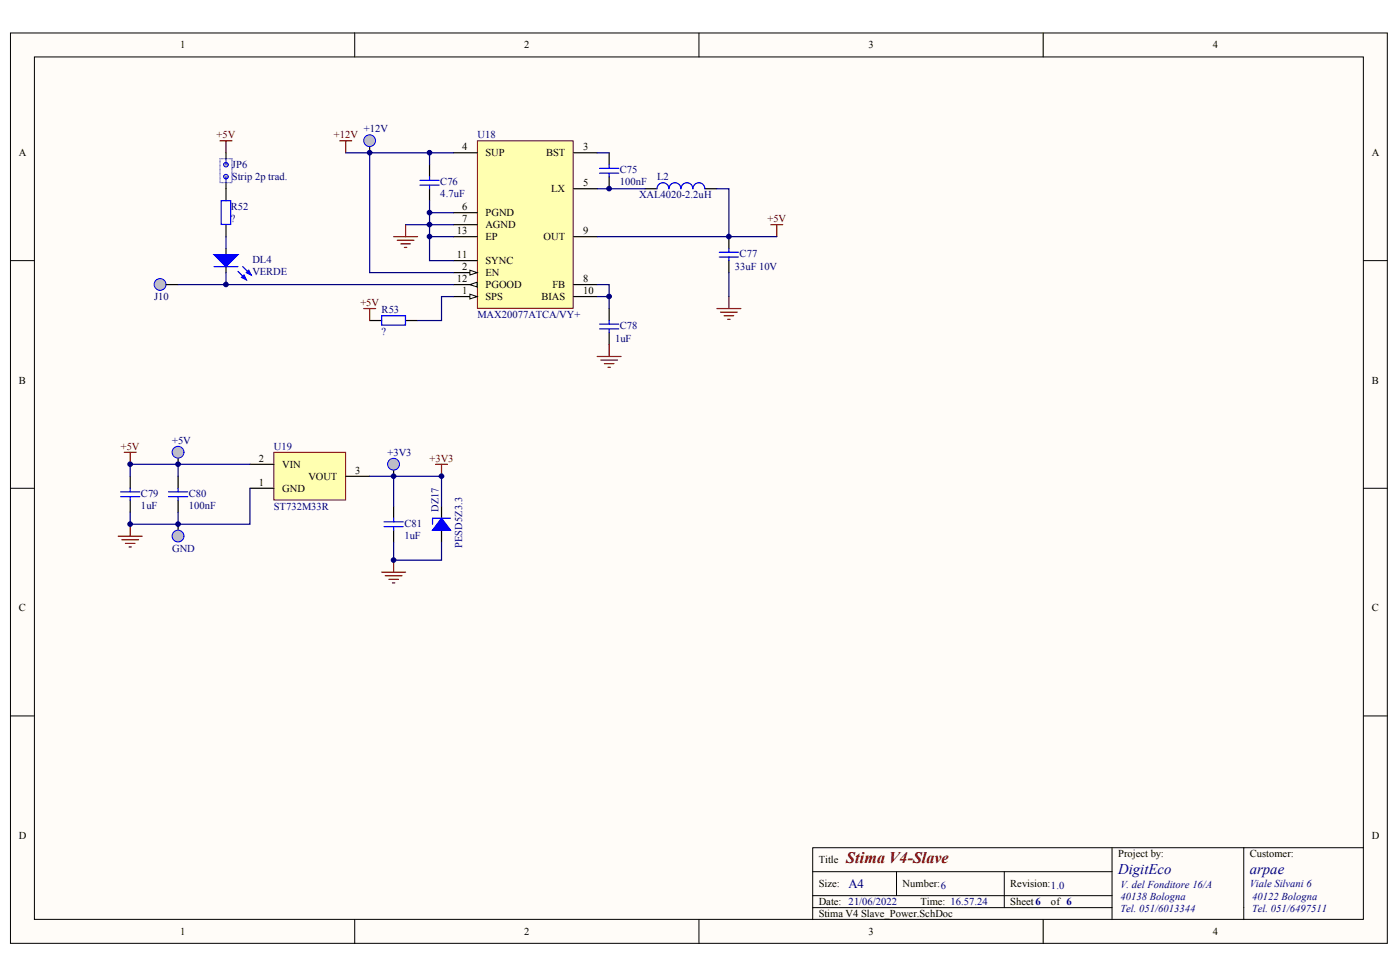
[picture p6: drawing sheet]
<svg xmlns="http://www.w3.org/2000/svg" width="288mm" height="201mm" viewBox="0 0 288 201" stroke-linecap="round" stroke-linejoin="round" font-family="sans-serif">
<g fill="#fffcf8" stroke="#000" stroke-width=".21">
<path d="M2.2 6.8h283.1v187.2h-283.1z"/>
<path d="M7.1 11.7h273.2v177.3h-273.2z"/>
</g>
<g fill="none" stroke="#000" stroke-width=".21">
<path d="M72.9 6.8v4.9M143.7 6.8v4.9M214.5 6.8v4.9M2.2 53.6h4.9M280.4 53.6h4.9M2.2 100.4h4.9M280.4 100.4h4.9M2.2 147.2h4.9M280.4 147.2h4.9M167.1 179.2h61.6M184.3 179.2v5M206.5 179.2v7.4"/>
<path d="M228.7 174.3v12.3M255.7 174.3h-88.6v14.8M280.4 174.3h-24.7v14.8M72.9 189.1v4.9M143.7 189.1v4.9M167.1 186.6h61.6v2.5M167.1 184.2h61.6M214.5 189.1v4.9"/>
</g>
<path d="M98.2 29h19.6v34.4h-19.6z" fill="#ffffb0" stroke="#800000" stroke-width=".21"/>
<path d="M93.2 31.4h4.9M93.2 53.6h4.9M93.2 56.1h4.9" fill="none" stroke="#000" stroke-width=".25"/>
<path d="M96.6 55.6l1.5 .5-1.5 .4z" fill="#fffcf8" stroke="#000" stroke-width=".21"/>
<path d="M93.2 58.5h4.9" fill="none" stroke="#000" stroke-width=".25"/>
<path d="M96.6 58.5l1.5-.5v1z" fill="#fffcf8" stroke="#000" stroke-width=".21"/>
<path d="M93.2 61h4.9" fill="none" stroke="#000" stroke-width=".25"/>
<path d="M96.6 60.5l1.5 .5-1.5 .5z" fill="#fffcf8" stroke="#000" stroke-width=".21"/>
<path d="M76 30.2v1.2M117.9 31.4h4.9M117.9 38.8h4.9M93.2 43.7h4.9M93.2 46.2h4.9M93.2 48.7h4.9M117.9 48.7h4.9M117.9 58.5h4.9M117.9 61h4.9" fill="none" stroke="#000" stroke-width=".25"/>
<circle cx="76" cy="28.9" r="1.21" fill="#c0c0c0" stroke="#00f" stroke-width=".21"/>
<g fill="none" stroke="#000" stroke-width=".25">
<path d="M46.5 38.8v2.5M88.3 33.9v2.4M88.3 38.8v2.5M125.3 31.4v2.5M125.3 36.3v2.5M132.6 38.8h2.5M144.9 38.8h2.5M46.5 46.2v2.5M46.5 51.1v1.3M46.5 54.8v1.3M149.9 48.7v2.4M149.9 53.6v2.5"/>
<path d="M125.3 63.4v2.5M125.3 68.4v2.4"/>
</g>
<g fill="none" stroke="#00f" stroke-width=".25">
<path d="M86.4 38.1h3.9M86.4 37.1h3.9M88.3 36.3v.8M88.3 38.1v.7M123.3 35.6h3.9M123.3 34.6h3.9M125.3 33.9v.7M125.3 35.6v.7M140 38.8a1.23 1.23 0 0 0-1.2-1.2 1.23 1.23 0 0 0-1.3 1.2 1.22 1.22 0 0 0-1.2-1.2 1.22 1.22 0 0 0-1.2 1.2M142.5 38.8a1.22 1.22 0 0 0-1.3-1.2 1.22 1.22 0 0 0-1.2 1.2M144.9 38.8a1.22 1.22 0 0 0-1.2-1.2 1.22 1.22 0 0 0-1.2 1.2M44 54.8h4.9"/>
<path d="M45.5 41.3h1.9v4.8h-1.9zM48.9 55.8l1.8 1.7M49.9 54.8l1.7 1.7M147.9 52.8h3.9M147.9 51.9h3.9M149.9 51.1v.8M149.9 52.8v.8M123.3 66.6h3.9M123.3 67.6h3.9M125.3 65.9v.7M125.3 67.6v.8"/>
</g>
<g fill="none" stroke="#800000" stroke-width=".25">
<path d="M80.9 48.7h5M81.7 49.4h3.4M82.4 50.1h2M83.2 50.9h.4M83.4 46.2v2.5M122.8 73.3h4.9M123.5 74h3.5M124.3 74.8h1.9M125 75.5h.5M125.3 70.8v2.5M147.4 63.4h4.9M148.1 64.2h3.5"/>
<path d="M148.9 64.9h2M149.6 65.7h.5M149.9 61v2.4"/>
</g>
<g fill="#00f" stroke="#00f" stroke-width=".25">
<path d="M44 52.4h4.9l-2.4 2.4z"/>
<path d="M50.2 56.5l.5 1-1-.5z"/>
<path d="M51.1 55.6l.5 .9-.9-.4z"/>
</g>
<path d="M56.3 93h14.8v9.8h-14.8z" fill="#ffffb0" stroke="#800000" stroke-width=".21"/>
<path d="M26.8 97.9v2.5M36.6 97.9v2.5M51.4 95.5h4.9M71.1 97.9h4.9M26.8 102.9v2.4M36.6 102.9v2.4M51.4 100.4h4.9M80.9 104.1v2.5M80.9 109v2.5M90.8 104.1v2.5M90.8 109v2.5" fill="none" stroke="#000" stroke-width=".25"/>
<path d="M90.8 106.6l1.8 2.4h-3.7z" fill="#00f" stroke="#00f" stroke-width=".25"/>
<g fill="none" stroke="#00f" stroke-width=".25">
<path d="M24.8 102.1h3.9M24.8 101.1h3.9M26.8 100.4v.7M26.8 102.1v.8M34.7 102.1h3.9M34.7 101.1h3.9M36.6 100.4v.7M36.6 102.1v.8M79 108.3h3.9M79 107.3h3.9M80.9 106.6v.7M80.9 108.3v.7"/>
<path d="M92.6 106.6h-3.7v1.2"/>
</g>
<path d="M24.3 110.2h4.9M25 111h3.5M25.8 111.7h2M26.5 112.5h.5M26.8 107.8v2.4M78.5 117.6h4.9M79.2 118.4h3.5M80 119.1h1.9M80.7 119.9h.5M80.9 115.2v2.4" fill="none" stroke="#800000" stroke-width=".25"/>
<circle cx="32.9" cy="58.5" r="1.21" fill="#c0c0c0" stroke="#00f" stroke-width=".21"/>
<path d="M34.2 58.5h2.4" fill="none" stroke="#000" stroke-width=".25"/>
<path d="M45.2 29h2.5M46.5 29v2.4M69.9 29h2.4M71.1 29v2.4M158.5 46.2h2.5M159.7 46.2v2.5M25.5 93h2.5M26.8 93v2.5M89.6 95.5h2.4M90.8 95.5v2.4" fill="none" stroke="#800000" stroke-width=".25"/>
<path d="M45.2 32.6h2.5v5h-2.5z" fill="none" stroke="#00f" stroke-width=".21"/>
<g fill="#c0c0c0" stroke="#00f" stroke-width=".21">
<circle cx="46.5" cy="33.9" r=".47"/>
<circle cx="46.5" cy="36.3" r=".47"/>
</g>
<path d="M46.5 32.6v1.3M46.5 36.3v1.3" fill="none" stroke="#00f" stroke-width=".21"/>
<path d="M46.5 31.4v1.2M46.5 37.6v1.2M36.6 107.8v1.2" fill="none" stroke="#000" stroke-width=".25"/>
<circle cx="36.6" cy="110.2" r="1.21" fill="#c0c0c0" stroke="#00f" stroke-width=".21"/>
<path d="M36.6 94.2v1.3" fill="none" stroke="#000" stroke-width=".25"/>
<circle cx="36.6" cy="93" r="1.21" fill="#c0c0c0" stroke="#00f" stroke-width=".21"/>
<path d="M80.9 96.7v1.2" fill="none" stroke="#000" stroke-width=".25"/>
<circle cx="80.9" cy="95.4" r="1.21" fill="#c0c0c0" stroke="#00f" stroke-width=".21"/>
<path d="M76 65.9h2.5M83.4 65.9h2.5" fill="none" stroke="#000" stroke-width=".25"/>
<path d="M78.5 64.9h4.9v1.9h-4.9z" fill="none" stroke="#00f" stroke-width=".25"/>
<path d="M74.8 63.4h2.4M76 63.4v2.5" fill="none" stroke="#800000" stroke-width=".25"/>
<g fill="none" stroke="#000080" stroke-width=".25">
<path d="M71.1 31.4h22.1M76 31.4v24.7h17.2M88.3 31.4v2.5M122.8 31.4h2.5M122.8 38.8h9.8M147.4 38.8h2.5v9.9M36.6 58.5h56.6M46.5 48.7v2.4M46.5 56.1v2.4M83.4 46.2h9.8M88.3 48.7v4.9h4.9M88.3 48.7h4.9"/>
<path d="M88.3 43.7h4.9M88.3 41.3v7.4M122.8 58.5h2.5v4.9M122.8 48.7h36.9M149.9 56.1v4.9M93.2 61h-2.4v4.9h-4.9M122.8 61h2.5M36.6 95.5v2.4M51.4 95.5h-24.6v2.4M76 97.9h14.8v6.2M80.9 97.9v6.2M36.6 105.3v2.5"/>
<path d="M51.4 100.4v7.4h-24.6v-2.5M80.9 111.5v3.7h9.9v-3.7"/>
</g>
<g fill="#000080" stroke="#000080" stroke-width=".21">
<circle cx="26.8" cy="107.8" r=".47"/>
<circle cx="26.8" cy="95.4" r=".47"/>
<circle cx="36.6" cy="107.8" r=".47"/>
<circle cx="36.6" cy="95.4" r=".47"/>
<circle cx="46.5" cy="58.5" r=".47"/>
<circle cx="76" cy="31.4" r=".47"/>
<circle cx="80.9" cy="115.1" r=".47"/>
<circle cx="80.9" cy="97.9" r=".47"/>
<circle cx="88.3" cy="48.6" r=".47"/>
<circle cx="88.3" cy="46.2" r=".47"/>
<circle cx="88.3" cy="43.7" r=".47"/>
<circle cx="88.3" cy="31.4" r=".47"/>
<circle cx="90.8" cy="97.9" r=".47"/>
<circle cx="125.2" cy="61" r=".47"/>
<circle cx="125.2" cy="38.8" r=".47"/>
<circle cx="149.9" cy="48.6" r=".47"/>
</g>
<text font-size="3.3" fill="#800000" x="174" y="177.5">Stima V4-Slave</text>
<g font-size="3" fill="#000080">
<text x="229.9" y="179.7">DigitEco</text>
<text x="257" y="179.7">arpae</text>
</g>
<text font-size="2.6" fill="#000080" x="174.5" y="182.6">A4</text>
<g font-size="2.2">
<text x="37" y="10">1</text>
<text x="107.8" y="10">2</text>
<text x="178.6" y="10">3</text>
<text x="249.4" y="10">4</text>
<text x="3.9" y="32.1">A</text>
<text x="95" y="30.9">4</text>
<text x="99.8" y="32.2">SUP</text>
<text x="112.3" y="32.2">BST</text>
<text x="119.9" y="30.9">3</text>
<text x="282.1" y="32.1">A</text>
<text x="113.3" y="39.6">LX</text>
<text x="119.9" y="38.3">5</text>
<text x="95" y="43.3">6</text>
<text x="95" y="45.7">7</text>
<text x="99.8" y="44.5">PGND</text>
<text x="99.8" y="46.9">AGND</text>
<text x="93.9" y="53.1">11</text>
<text x="93.9" y="48.2">13</text>
<text x="99.8" y="49.4">EP</text>
<text x="111.8" y="49.4">OUT</text>
<text x="119.9" y="48.2">9</text>
<text x="93.9" y="58">12</text>
<text x="95" y="55.6">2</text>
<text x="99.8" y="54.3">SYNC</text>
<text x="99.8" y="56.8">EN</text>
<text x="99.8" y="59.3">PGOOD</text>
<text x="113.6" y="59.3">FB</text>
<text x="119.9" y="58">8</text>
<text x="95" y="60.5">1</text>
<text x="99.8" y="61.7">SPS</text>
<text x="111.4" y="61.7">BIAS</text>
<text x="119.9" y="60.5">10</text>
<text x="3.9" y="78.9">B</text>
<text x="282.1" y="78.9">B</text>
<text x="53.2" y="95">2</text>
<text x="53.2" y="99.9">1</text>
<text x="58" y="101.1">GND</text>
<text x="58" y="96.2">VIN</text>
<text x="63.4" y="98.7">VOUT</text>
<text x="73.1" y="97.4">3</text>
<text x="3.9" y="125.7">C</text>
<text x="282.1" y="125.7">C</text>
<text x="3.9" y="172.5">D</text>
<text x="282.1" y="172.5">D</text>
<text x="168.3" y="177.5">Title</text>
<text x="229.9" y="176.3">Project by:</text>
<text x="257" y="176.3">Customer:</text>
<text x="168.3" y="182.4">Size:</text>
<text x="185.6" y="182.4">Number:6</text>
<text x="207.7" y="182.4">Revision:1.0</text>
<text x="168.3" y="186.1">Date: 21/06/2022</text>
<text x="168.3" y="188.6">Stima V4 Slave_Power.SchDoc</text>
<text x="189.3" y="186.1">Time: 16.57.24</text>
<text x="207.7" y="186.1">Sheet6</text>
<text x="216.1" y="186.1">of 6</text>
<text x="37" y="192.3">1</text>
<text x="107.8" y="192.3">2</text>
<text x="178.6" y="192.3">3</text>
<text x="249.4" y="192.3">4</text>
</g>
<g font-size="2.2" fill="#800000">
<text x="44.5" y="28.5">+5V</text>
<text x="68.6" y="28.5">+12V</text>
<text x="157.8" y="45.7">+5V</text>
<text x="74.1" y="63">+5V</text>
<text x="24.9" y="92.5">+5V</text>
<text x="88.3" y="95">+3V3</text>
</g>
<g font-size="2.2" fill="#000080">
<text x="74.8" y="27.2">+12V</text>
<text x="98.2" y="28.5">U18</text>
<text x="47.7" y="34.6">JP6</text>
<text x="127.5" y="35.6">C75</text>
<text x="47.7" y="37.1">Strip 2p trad.</text>
<text x="90.5" y="38.1">C76</text>
<text x="90.5" y="40.5">4.7uF</text>
<text x="127.5" y="38.1">100nF</text>
<text x="131.4" y="40.8">XAL4020-2.2uH</text>
<text x="135.1" y="37.1">L2</text>
<text x="47.5" y="43.3">R52</text>
<text x="47.5" y="45.7">?</text>
<text x="152.1" y="52.9">C77</text>
<text x="51.9" y="54.1">DL4</text>
<text x="51.9" y="56.6">VERDE</text>
<text x="151.1" y="55.6">33uF 10V</text>
<text x="31.7" y="61.7">J10</text>
<text x="78.5" y="64.4">R53</text>
<text x="98.2" y="65.4">MAX20077ATCA/VY+</text>
<text x="78.5" y="68.9">?</text>
<text x="126.5" y="70.3">1uF</text>
<text x="127.5" y="67.6">C78</text>
<text x="35.4" y="91.3">+5V</text>
<text x="56.3" y="92.5">U19</text>
<text x="79.7" y="93.8">+3V3</text>
<text x="29" y="102.1">C79</text>
<text x="29" y="104.6">1uF</text>
<text x="38.8" y="102.1">C80</text>
<text x="38.8" y="104.6">100nF</text>
<text x="56.3" y="104.8">ST732M33R</text>
<text x="35.4" y="113.5">GND</text>
<text x="83.2" y="108.3">C81</text>
<text x="83.2" y="110.8">1uF</text>
<text x="230.4" y="182.7">V. del Fonditore 16/A</text>
<text x="230.4" y="185.1">40138 Bologna</text>
<text x="257" y="182.4">Viale Silvani 6</text>
<text x="257.5" y="185.1">40122 Bologna</text>
<text x="230.4" y="187.6">Tel. 051/6013344</text>
<text x="257.5" y="187.6">Tel. 051/6497511</text>
</g>
<g font-size="2.1" fill="#000080">
<text x="90.1" y="105.3" transform="rotate(-90 90.1 105.3)">DZ17</text>
<text x="95.1" y="112.7" transform="rotate(-90 95.1 112.7)">PESD5Z3.3</text>
</g>
</svg>
